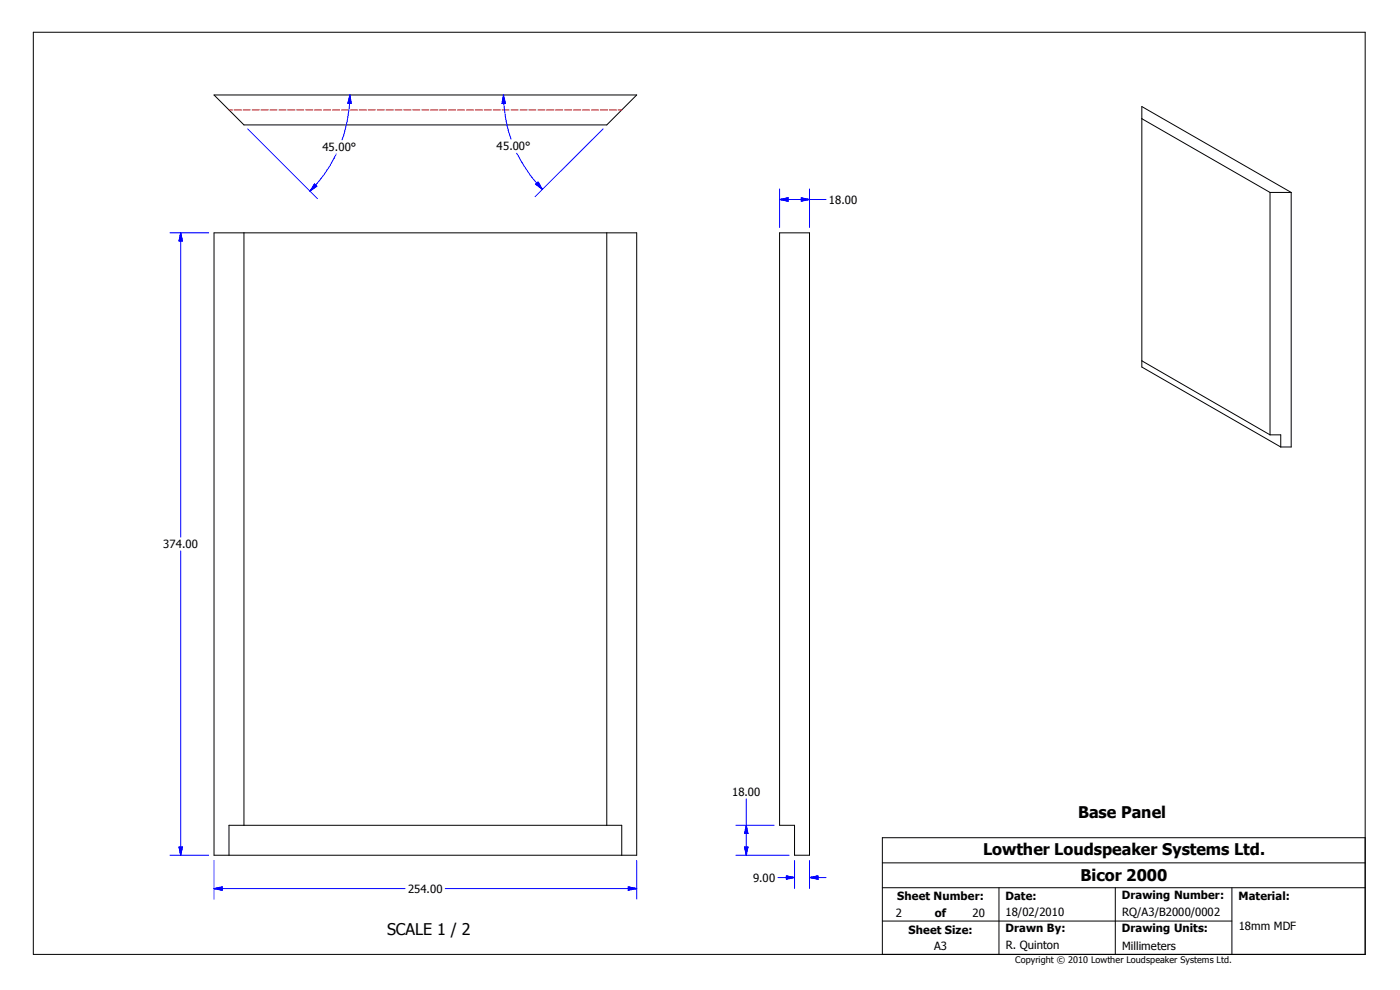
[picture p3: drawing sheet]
<svg xmlns="http://www.w3.org/2000/svg" width="420mm" height="297mm" viewBox="0 0 420 297" stroke-linecap="round" stroke-linejoin="round" font-family="sans-serif">
<g fill="none" stroke="#000" stroke-width=".3">
<path d="M10 9.7h399.4v276.3h-399.4zM64.2 28.5h126.7l-9 8.9h-108.7zM342.4 35.6l38.4 22.1M380.8 57.7h6.4M380.8 57.7v72.6M387.2 57.7l-44.8-25.8v78.1l41.6 24M387.2 57.7v76.3h-3.2M64.2 69.8h126.7v186.5h-126.7zM73.2 69.8v177.5M181.9 69.8v177.5M233.8 69.8h8.9v186.5h-4.4v-9h-4.5zM342.4 108.1l38.4 22.2"/>
<path d="M380.8 130.3h3.2v3.7M68.7 256.3v-9h117.7v9M264.6 258.6h144.8M409.4 251.1h-144.8v34.9M264.6 276h104.8M264.6 266h144.8M299.6 266v20M334.4 266v20M369.4 266v20"/>
</g>
<g fill="none" stroke="#f00" stroke-width=".3">
<path d="M68.7 32.9h1M70.2 32.9h2.2M72.9 32.9h2.1M75.6 32.9h2.1M78.2 32.9h2.2M80.9 32.9h2.2M83.7 32.9h2.1M86.3 32.9h2.2M89 32.9h2.1M91.7 32.9h2.1M94.3 32.9h2.1M97 32.9h2.1"/>
<path d="M99.7 32.9h2.2M102.4 32.9h2.1M105.1 32.9h2.1M107.7 32.9h2.2M110.4 32.9h2.1M113.1 32.9h2.1M115.7 32.9h2.2M118.4 32.9h2.2M121.1 32.9h2.2M123.8 32.9h2.1M126.5 32.9h2.1M129.1 32.9h2.2"/>
<path d="M131.8 32.9h2.1M134.5 32.9h2.2M137.2 32.9h2.1M139.9 32.9h2.1M142.5 32.9h2.2M145.2 32.9h2.1M147.9 32.9h2.1M150.5 32.9h2.2M153.2 32.9h2.2M156 32.9h2.1M158.6 32.9h2.1M161.3 32.9h2.1"/>
<path d="M163.9 32.9h2.2M166.6 32.9h2.1M169.3 32.9h2.1M172 32.9h2.2M174.7 32.9h2.1M177.4 32.9h2.1M180 32.9h2.2M182.7 32.9h2.1M185.3 32.9h1.1"/>
</g>
<g fill="none" stroke="#00f" stroke-width=".3">
<path d="M74.3 38.6l20.9 20.9M104.9 28.5a40.8 40.8 0 0 1-2.4 13.4M104.9 28.5l.4 2.5h-1zM151 28.5l.6 2.5h-1.1zM151 28.5a41.6 41.6 0 0 0 2.2 13.2M180.8 38.6l-20.4 20.3M94.3 55.1l.7 .7-2 1.4zM100.8 46.2a43.6 43.6 0 0 1-7.8 11M154.9 45.9l4.1 6.6 3.6 4.2M160.6 55.2l.8-.7 1.2 2.2zM233.8 59.8h13.9M233.8 59.8l2.5-.5v1z"/>
<path d="M233.8 56.6v11.6M240.3 59.3l2.4 .5-2.4 .5zM242.7 56.6v11.6M51 69.8h11.6M54.2 69.8v91.2M54.2 69.8l.5 2.4h-1zM54.2 165.1v91.2M223.8 239.4v16.9M51 256.3h11.6M53.7 253.8h1l-.5 2.5zM64.2 257.9v11.5M190.9 257.9v11.5"/>
<path d="M220.6 256.3h16M220.6 247.3h11.6M223.3 253.8h1l-.5 2.5zM223.8 247.3l.5 2.5h-1zM238.3 257.9v8.3M242.7 257.9v8.3M64.2 266.3h57.3M64.2 266.3l2.4-.5v1zM133.5 266.3h57.4M188.4 265.8l2.5 .5-2.5 .5zM233.3 263h5M235.8 262.5l2.5 .5-2.5 .5z"/>
<path d="M242.7 263h5M242.7 263l2.6-.5v1z"/>
</g>
<g fill="#00f" stroke="#00f" stroke-width=".3">
<path d="M53.7 253.8h1l-.5 2.5z" fill-rule="evenodd"/>
<path d="M54.2 69.8l.5 2.4h-1z" fill-rule="evenodd"/>
<path d="M64.2 266.3l2.4-.5v1z" fill-rule="evenodd"/>
<path d="M188.4 265.8l2.5 .5-2.5 .5z" fill-rule="evenodd"/>
<path d="M94.3 55.1l.7 .7-2 1.4z" fill-rule="evenodd"/>
<path d="M104.9 28.5l.4 2.5h-1z" fill-rule="evenodd"/>
<path d="M151 28.5l.6 2.5h-1.1z" fill-rule="evenodd"/>
<path d="M160.6 55.2l.8-.7 1.2 2.2z" fill-rule="evenodd"/>
<path d="M240.3 59.3l2.4 .5-2.4 .5z" fill-rule="evenodd"/>
<path d="M233.8 59.8l2.5-.5v1z" fill-rule="evenodd"/>
<path d="M235.8 262.5l2.5 .5-2.5 .5z" fill-rule="evenodd"/>
<path d="M242.7 263l2.6-.5v1z" fill-rule="evenodd"/>
<path d="M223.8 247.3l.5 2.5h-1z" fill-rule="evenodd"/>
<path d="M223.3 253.8h1l-.5 2.5z" fill-rule="evenodd"/>
</g>
<g font-size="4.8">
<text x="323.3" y="245.2">Base Panel</text>
<text x="294.8" y="256.2">Lowther Loudspeaker Systems Ltd.</text>
<text x="324" y="264.1">Bicor 2000</text>
<text x="116.1" y="280.3">SCALE 1 / 2</text>
</g>
<g font-size="3.4">
<text x="96.7" y="45.3">45.00°</text>
<text x="148.9" y="45">45.00°</text>
<text x="248.6" y="61.1">18.00</text>
<text x="48.9" y="164.3">374.00</text>
<text x="219.5" y="238.5">18.00</text>
<text x="122.3" y="267.6">254.00</text>
<text x="225.8" y="264.3">9.00</text>
<text x="269.1" y="269.8">Sheet Number:</text>
<text x="301.5" y="269.8">Date:</text>
<text x="336.4" y="269.5">Drawing Number:</text>
<text x="371.3" y="269.8">Material:</text>
<text x="268.6" y="274.8">2</text>
<text x="280.3" y="274.8">of</text>
<text x="291.6" y="274.8">20</text>
<text x="301.5" y="274.6">18/02/2010</text>
<text x="336.5" y="274.5">RQ/A3/B2000/0002</text>
<text x="272.5" y="279.8">Sheet Size:</text>
<text x="301.5" y="279.4">Drawn By:</text>
<text x="336.4" y="279.4">Drawing Units:</text>
<text x="371.4" y="278.8">18mm MDF</text>
<text x="280.1" y="284.7">A3</text>
<text x="301.6" y="284.5">R. Quinton</text>
<text x="336.5" y="284.7">Millimeters</text>
</g>
<text font-size="2.7" x="304.4" y="288.6">Copyright © 2010 Lowther Loudspeaker Systems Ltd.</text>
</svg>
